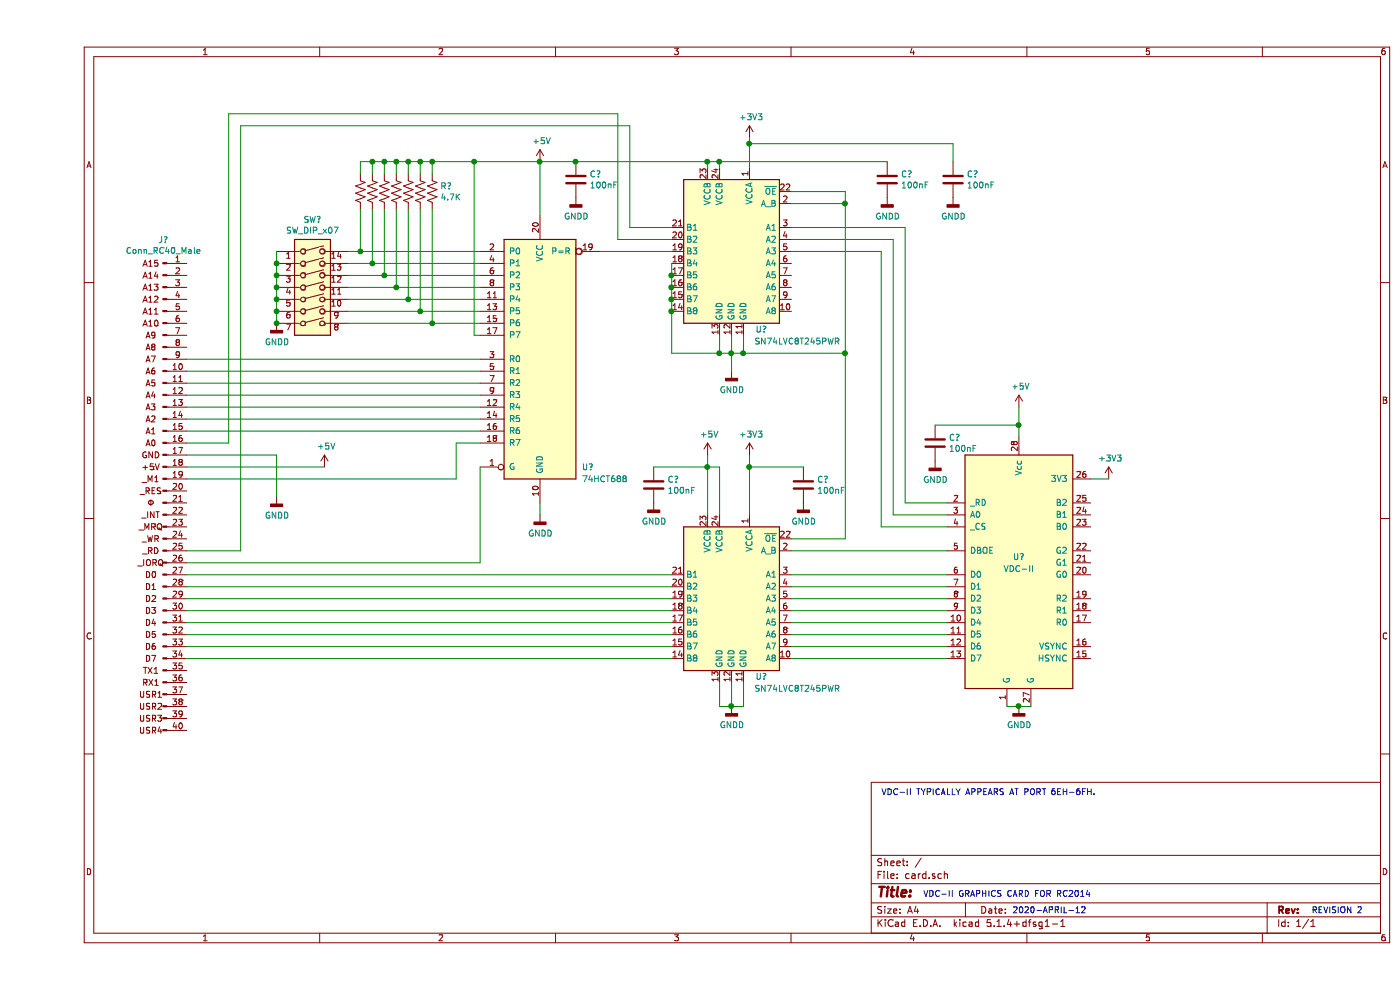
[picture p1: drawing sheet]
EESchema Schematic File Version 4
LIBS:card-cache
EELAYER 30 0
EELAYER END
$Descr A4 11693 8268
encoding utf-8
Sheet 1 1
Title ""
Date ""
Rev ""
Comp ""
Comment1 ""
Comment2 ""
Comment3 ""
Comment4 ""
$EndDescr
$Comp
L card:Conn_RC40_Male J?
U 1 1
P 1050 4100
F 0 "J?" H 1055 6198 50  0000 C CNN
F 1 "Conn_RC40_Male" H 1055 6107 50  0000 C CNN
F 2 "" H 1050 4100 50  0001 C CNN
F 3 "~" H 1050 4100 50  0001 C CNN
	1    1050 4100
	1    0    0    -1  
$EndComp
$Comp
L 74xx:74LS688 U?
U 1 1
P 4200 3000
F 0 "U?" H 4550 2100 50  0000 L CNN
F 1 "74HCT688" H 4550 2000 50  0000 L CNN
F 2 "" H 4200 3000 50  0001 C CNN
F 3 "http://www.ti.com/lit/gpn/sn74LS688" H 4200 3000 50  0001 C CNN
	1    4200 3000
	1    0    0    -1  
$EndComp
$Comp
L Switch:SW_DIP_x07 SW?
U 1 1
P 2300 2500
F 0 "SW?" H 2300 3167 50  0000 C CNN
F 1 "SW_DIP_x07" H 2300 3076 50  0000 C CNN
F 2 "" H 2300 2500 50  0001 C CNN
F 3 "~" H 2300 2500 50  0001 C CNN
	1    2300 2500
	1    0    0    -1  
$EndComp
Wire Wire Line
	3700 2800 3650 2800
Wire Wire Line
	2000 2100 2000 2200
Wire Wire Line
	2000 2200 2000 2300
Connection ~ 2000 2200
Wire Wire Line
	2000 2300 2000 2400
Connection ~ 2000 2300
Wire Wire Line
	2000 2400 2000 2500
Connection ~ 2000 2400
Wire Wire Line
	2000 2500 2000 2600
Connection ~ 2000 2500
Wire Wire Line
	2000 2600 2000 2700
Connection ~ 2000 2600
$Comp
L power:GNDD #PWR?
U 1 1
P 2000 2700
F 0 "#PWR?" H 2000 2450 50  0001 C CNN
F 1 "GNDD" H 2004 2545 50  0000 C CNN
F 2 "" H 2000 2700 50  0001 C CNN
F 3 "" H 2000 2700 50  0001 C CNN
	1    2000 2700
	1    0    0    -1  
$EndComp
Connection ~ 2000 2700
$Comp
L power:GNDD #PWR?
U 1 1
P 4200 4300
F 0 "#PWR?" H 4200 4050 50  0001 C CNN
F 1 "GNDD" H 4204 4145 50  0000 C CNN
F 2 "" H 4200 4300 50  0001 C CNN
F 3 "" H 4200 4300 50  0001 C CNN
	1    4200 4300
	1    0    0    -1  
$EndComp
$Comp
L Device:R_US R?
U 1 1
P 2700 1600
F 0 "R?" H 2768 1646 50  0001 L CNN
F 1 "4.7K" H 2768 1555 50  0001 L CNN
F 2 "" V 2740 1590 50  0001 C CNN
F 3 "~" H 2700 1600 50  0001 C CNN
	1    2700 1600
	1    0    0    -1  
$EndComp
$Comp
L Device:R_US R?
U 1 1
P 2800 1600
F 0 "R?" H 2868 1646 50  0001 L CNN
F 1 "4.7K" H 2868 1555 50  0001 L CNN
F 2 "" V 2840 1590 50  0001 C CNN
F 3 "~" H 2800 1600 50  0001 C CNN
	1    2800 1600
	1    0    0    -1  
$EndComp
$Comp
L Device:R_US R?
U 1 1
P 2900 1600
F 0 "R?" H 2968 1646 50  0001 L CNN
F 1 "4.7K" H 2968 1555 50  0001 L CNN
F 2 "" V 2940 1590 50  0001 C CNN
F 3 "~" H 2900 1600 50  0001 C CNN
	1    2900 1600
	1    0    0    -1  
$EndComp
$Comp
L Device:R_US R?
U 1 1
P 3000 1600
F 0 "R?" H 3068 1646 50  0001 L CNN
F 1 "4.7K" H 3068 1555 50  0001 L CNN
F 2 "" V 3040 1590 50  0001 C CNN
F 3 "~" H 3000 1600 50  0001 C CNN
	1    3000 1600
	1    0    0    -1  
$EndComp
$Comp
L Device:R_US R?
U 1 1
P 3100 1600
F 0 "R?" H 3168 1646 50  0001 L CNN
F 1 "4.7K" H 3168 1555 50  0001 L CNN
F 2 "" V 3140 1590 50  0001 C CNN
F 3 "~" H 3100 1600 50  0001 C CNN
	1    3100 1600
	1    0    0    -1  
$EndComp
$Comp
L Device:R_US R?
U 1 1
P 3200 1600
F 0 "R?" H 3268 1646 50  0001 L CNN
F 1 "4.7K" H 3268 1555 50  0001 L CNN
F 2 "" V 3240 1590 50  0001 C CNN
F 3 "~" H 3200 1600 50  0001 C CNN
	1    3200 1600
	1    0    0    -1  
$EndComp
$Comp
L Device:R_US R?
U 1 1
P 3300 1600
F 0 "R?" H 3368 1646 50  0000 L CNN
F 1 "4.7K" H 3368 1555 50  0000 L CNN
F 2 "" V 3340 1590 50  0001 C CNN
F 3 "~" H 3300 1600 50  0001 C CNN
	1    3300 1600
	1    0    0    -1  
$EndComp
Wire Wire Line
	2600 2100 2700 2100
Wire Wire Line
	2600 2200 2800 2200
Wire Wire Line
	2600 2400 3000 2400
Wire Wire Line
	2600 2500 3100 2500
Wire Wire Line
	2600 2600 3200 2600
Wire Wire Line
	2600 2700 3300 2700
Wire Wire Line
	2700 1750 2700 2100
Wire Wire Line
	2800 1750 2800 2200
Wire Wire Line
	2600 2300 2900 2300
Wire Wire Line
	2900 1750 2900 2300
Wire Wire Line
	3000 1750 3000 2400
Wire Wire Line
	3100 1750 3100 2500
Wire Wire Line
	3200 1750 3200 2600
Wire Wire Line
	3300 1750 3300 2700
Wire Wire Line
	2700 2100 3700 2100
Connection ~ 2700 2100
Wire Wire Line
	2800 2200 3700 2200
Connection ~ 2800 2200
Wire Wire Line
	2900 2300 3700 2300
Connection ~ 2900 2300
Wire Wire Line
	3000 2400 3700 2400
Connection ~ 3000 2400
Wire Wire Line
	3100 2500 3700 2500
Connection ~ 3100 2500
Wire Wire Line
	3200 2600 3700 2600
Connection ~ 3200 2600
Wire Wire Line
	3300 2700 3700 2700
Connection ~ 3300 2700
Wire Wire Line
	2700 1450 2700 1350
Wire Wire Line
	2700 1350 2800 1350
Wire Wire Line
	4200 1350 4200 1800
Wire Wire Line
	3650 1350 3650 2800
Connection ~ 3650 1350
Wire Wire Line
	3650 1350 4200 1350
Wire Wire Line
	2800 1450 2800 1350
Connection ~ 2800 1350
Wire Wire Line
	2800 1350 2900 1350
Wire Wire Line
	2900 1450 2900 1350
Connection ~ 2900 1350
Wire Wire Line
	2900 1350 3000 1350
Wire Wire Line
	3000 1450 3000 1350
Connection ~ 3000 1350
Wire Wire Line
	3000 1350 3100 1350
Wire Wire Line
	3100 1450 3100 1350
Connection ~ 3100 1350
Wire Wire Line
	3100 1350 3200 1350
Wire Wire Line
	3200 1450 3200 1350
Connection ~ 3200 1350
Wire Wire Line
	3200 1350 3300 1350
Wire Wire Line
	3300 1450 3300 1350
Connection ~ 3300 1350
Wire Wire Line
	3300 1350 3650 1350
$Comp
L power:+5V #PWR?
U 1 1
P 4200 1350
F 0 "#PWR?" H 4200 1200 50  0001 C CNN
F 1 "+5V" H 4215 1523 50  0000 C CNN
F 2 "" H 4200 1350 50  0001 C CNN
F 3 "" H 4200 1350 50  0001 C CNN
	1    4200 1350
	1    0    0    -1  
$EndComp
Connection ~ 4200 1350
$Comp
L Device:C C?
U 1 1
P 4500 1500
F 0 "C?" H 4615 1546 50  0000 L CNN
F 1 "100nF" H 4615 1455 50  0000 L CNN
F 2 "" H 4538 1350 50  0001 C CNN
F 3 "~" H 4500 1500 50  0001 C CNN
	1    4500 1500
	1    0    0    -1  
$EndComp
Wire Wire Line
	4200 1350 4500 1350
$Comp
L power:GNDD #PWR?
U 1 1
P 4500 1650
F 0 "#PWR?" H 4500 1400 50  0001 C CNN
F 1 "GNDD" H 4504 1495 50  0000 C CNN
F 2 "" H 4500 1650 50  0001 C CNN
F 3 "" H 4500 1650 50  0001 C CNN
	1    4500 1650
	1    0    0    -1  
$EndComp
$Comp
L card:VDC-II U?
U 1 1
P 8200 4750
F 0 "U?" H 8200 4850 50  0000 C CNN
F 1 "VDC-II" H 8200 4750 50  0000 C CNN
F 2 "" H 8200 4750 50  0001 C CNN
F 3 "" H 8200 4750 50  0001 C CNN
	1    8200 4750
	1    0    0    -1  
$EndComp
$Comp
L power:+3V3 #PWR?
U 1 1
P 8950 4000
F 0 "#PWR?" H 8950 3850 50  0001 C CNN
F 1 "+3V3" H 8965 4173 50  0000 C CNN
F 2 "" H 8950 4000 50  0001 C CNN
F 3 "" H 8950 4000 50  0001 C CNN
	1    8950 4000
	1    0    0    -1  
$EndComp
Wire Wire Line
	8800 4000 8950 4000
$Comp
L power:+5V #PWR?
U 1 1
P 8200 3400
F 0 "#PWR?" H 8200 3250 50  0001 C CNN
F 1 "+5V" H 8215 3573 50  0000 C CNN
F 2 "" H 8200 3400 50  0001 C CNN
F 3 "" H 8200 3400 50  0001 C CNN
	1    8200 3400
	1    0    0    -1  
$EndComp
$Comp
L Device:C C?
U 1 1
P 7500 3700
F 0 "C?" H 7615 3746 50  0000 L CNN
F 1 "100nF" H 7615 3655 50  0000 L CNN
F 2 "" H 7538 3550 50  0001 C CNN
F 3 "~" H 7500 3700 50  0001 C CNN
	1    7500 3700
	1    0    0    -1  
$EndComp
$Comp
L power:GNDD #PWR?
U 1 1
P 7500 3850
F 0 "#PWR?" H 7500 3600 50  0001 C CNN
F 1 "GNDD" H 7504 3695 50  0000 C CNN
F 2 "" H 7500 3850 50  0001 C CNN
F 3 "" H 7500 3850 50  0001 C CNN
	1    7500 3850
	1    0    0    -1  
$EndComp
Text Notes 7400 7500 0    50   ~ 0
VDC-II GRAPHICS CARD FOR RC2014
Text Notes 10645 7636 0    50   ~ 0
REVISION 2
Text Notes 8145 7636 0    50   ~ 0
2020-APRIL-12
Text Notes 7050 6650 0    50   ~ 0
VDC-II TYPICALLY APPEARS AT PORT 6EH-6FH.
$Comp
L power:GNDD #PWR?
U 1 1
P 2000 4150
F 0 "#PWR?" H 2000 3900 50  0001 C CNN
F 1 "GNDD" H 2004 3995 50  0000 C CNN
F 2 "" H 2000 4150 50  0001 C CNN
F 3 "" H 2000 4150 50  0001 C CNN
	1    2000 4150
	1    0    0    -1  
$EndComp
$Comp
L power:+5V #PWR?
U 1 1
P 2400 3900
F 0 "#PWR?" H 2400 3750 50  0001 C CNN
F 1 "+5V" H 2415 4073 50  0000 C CNN
F 2 "" H 2400 3900 50  0001 C CNN
F 3 "" H 2400 3900 50  0001 C CNN
	1    2400 3900
	1    0    0    -1  
$EndComp
Wire Wire Line
	1250 3800 2000 3800
Wire Wire Line
	1250 3900 2400 3900
Wire Wire Line
	8200 3400 8200 3550
Wire Wire Line
	7500 3550 8200 3550
Connection ~ 8200 3550
Wire Wire Line
	8200 3550 8200 3650
Wire Wire Line
	4200 4300 4200 4200
Wire Wire Line
	2000 3800 2000 4150
Wire Wire Line
	1250 3000 3700 3000
Wire Wire Line
	1250 3100 3700 3100
Wire Wire Line
	1250 3200 3700 3200
Wire Wire Line
	1250 3300 3700 3300
Wire Wire Line
	1250 3400 3700 3400
Wire Wire Line
	1250 3500 3700 3500
Wire Wire Line
	1250 3600 3700 3600
Wire Wire Line
	1250 4000 3500 4000
Wire Wire Line
	3500 4000 3500 3700
Wire Wire Line
	3500 3700 3700 3700
Wire Wire Line
	1250 4700 3700 4700
Wire Wire Line
	3700 4700 3700 3900
$Comp
L card:SN74LVC8T245PWR U?
U 1 1
P 5800 5000
F 0 "U?" H 5550 4350 50  0000 C CNN
F 1 "SN74LVC8T245PWR" H 5250 4250 50  0000 C CNN
F 2 "Package_SO:TSSOP-24_4.4x7.8mm_P0.65mm" H 6150 3900 50  0001 C CNN
F 3 "https://www.ti.com/lit/ds/symlink/sn74avc8t245.pdf" H 5750 4750 50  0001 C CNN
	1    5800 5000
	-1   0    0    -1  
$EndComp
Wire Wire Line
	1250 4800 5300 4800
Wire Wire Line
	1250 5500 5300 5500
Wire Wire Line
	1250 5400 5300 5400
Wire Wire Line
	1250 5300 5300 5300
Wire Wire Line
	1250 5200 5300 5200
Wire Wire Line
	1250 5100 5300 5100
Wire Wire Line
	1250 5000 5300 5000
Wire Wire Line
	1250 4900 5300 4900
Wire Wire Line
	6300 4800 7600 4800
Wire Wire Line
	6300 4900 7600 4900
Wire Wire Line
	6300 5000 7600 5000
Wire Wire Line
	6300 5100 7600 5100
Wire Wire Line
	6300 5200 7600 5200
Wire Wire Line
	6300 5300 7600 5300
Wire Wire Line
	6300 5400 7600 5400
Wire Wire Line
	6300 5500 7600 5500
Wire Wire Line
	6300 4600 7600 4600
$Comp
L card:SN74LVC8T245PWR U?
U 1 1
P 5800 2100
F 0 "U?" H 5550 1450 50  0000 C CNN
F 1 "SN74LVC8T245PWR" H 5250 1350 50  0000 C CNN
F 2 "Package_SO:TSSOP-24_4.4x7.8mm_P0.65mm" H 6150 1000 50  0001 C CNN
F 3 "https://www.ti.com/lit/ds/symlink/sn74avc8t245.pdf" H 5750 1850 50  0001 C CNN
	1    5800 2100
	-1   0    0    -1  
$EndComp
Wire Wire Line
	1250 4600 1700 4600
Wire Wire Line
	1700 4600 1700 1050
Wire Wire Line
	1700 1050 4950 1050
Wire Wire Line
	4950 1050 4950 1900
Wire Wire Line
	4950 1900 5300 1900
Wire Wire Line
	4700 2100 5300 2100
Wire Wire Line
	1250 3700 1600 3700
Wire Wire Line
	1600 3700 1600 950 
Wire Wire Line
	1600 950  4850 950 
Wire Wire Line
	4850 950  4850 2000
Wire Wire Line
	4850 2000 5300 2000
Wire Wire Line
	6300 1900 7250 1900
Wire Wire Line
	7250 1900 7250 4200
Wire Wire Line
	7250 4200 7600 4200
Wire Wire Line
	6300 2000 7150 2000
Wire Wire Line
	7150 2000 7150 4300
Wire Wire Line
	7150 4300 7600 4300
Wire Wire Line
	6300 2100 7050 2100
Wire Wire Line
	7050 2100 7050 4400
Wire Wire Line
	7050 4400 7600 4400
Wire Wire Line
	6300 1600 6750 1600
Wire Wire Line
	6750 1600 6750 1700
Wire Wire Line
	6750 4500 6300 4500
Wire Wire Line
	5700 1350 5700 1400
Connection ~ 4500 1350
Wire Wire Line
	5600 1400 5600 1350
Connection ~ 5600 1350
Wire Wire Line
	5600 1350 5700 1350
$Comp
L power:GNDD #PWR?
U 1 1
P 5800 3100
F 0 "#PWR?" H 5800 2850 50  0001 C CNN
F 1 "GNDD" H 5804 2945 50  0000 C CNN
F 2 "" H 5800 3100 50  0001 C CNN
F 3 "" H 5800 3100 50  0001 C CNN
	1    5800 3100
	1    0    0    -1  
$EndComp
Wire Wire Line
	5800 2800 5800 2950
Wire Wire Line
	5700 2800 5700 2950
Wire Wire Line
	5700 2950 5800 2950
Connection ~ 5800 2950
Wire Wire Line
	5800 2950 5800 3100
Wire Wire Line
	5900 2800 5900 2950
Wire Wire Line
	5900 2950 5800 2950
Wire Wire Line
	5300 2200 5300 2300
Wire Wire Line
	5300 2950 5700 2950
Connection ~ 5300 2300
Wire Wire Line
	5300 2300 5300 2400
Connection ~ 5300 2400
Wire Wire Line
	5300 2400 5300 2500
Connection ~ 5300 2500
Wire Wire Line
	5300 2500 5300 2600
Connection ~ 5300 2600
Wire Wire Line
	5300 2600 5300 2950
Connection ~ 5700 2950
Wire Wire Line
	5900 2950 6750 2950
Connection ~ 5900 2950
Connection ~ 6750 2950
Wire Wire Line
	6750 2950 6750 4500
Wire Wire Line
	6300 1700 6750 1700
Connection ~ 6750 1700
Wire Wire Line
	6750 1700 6750 2950
Wire Wire Line
	4500 1350 5600 1350
$Comp
L Device:C C?
U 1 1
P 7650 1500
F 0 "C?" H 7765 1546 50  0000 L CNN
F 1 "100nF" H 7765 1455 50  0000 L CNN
F 2 "" H 7688 1350 50  0001 C CNN
F 3 "~" H 7650 1500 50  0001 C CNN
	1    7650 1500
	1    0    0    -1  
$EndComp
$Comp
L power:GNDD #PWR?
U 1 1
P 7650 1650
F 0 "#PWR?" H 7650 1400 50  0001 C CNN
F 1 "GNDD" H 7654 1495 50  0000 C CNN
F 2 "" H 7650 1650 50  0001 C CNN
F 3 "" H 7650 1650 50  0001 C CNN
	1    7650 1650
	1    0    0    -1  
$EndComp
Wire Wire Line
	8300 5900 8200 5900
Wire Wire Line
	5700 5900 5700 5700
Wire Wire Line
	5800 5700 5800 5900
Connection ~ 5800 5900
Wire Wire Line
	5800 5900 5700 5900
Wire Wire Line
	5900 5700 5900 5900
Wire Wire Line
	5900 5900 5800 5900
$Comp
L Device:C C?
U 1 1
P 5150 4050
F 0 "C?" H 5265 4096 50  0000 L CNN
F 1 "100nF" H 5265 4005 50  0000 L CNN
F 2 "" H 5188 3900 50  0001 C CNN
F 3 "~" H 5150 4050 50  0001 C CNN
	1    5150 4050
	1    0    0    -1  
$EndComp
Wire Wire Line
	5150 3900 5600 3900
Wire Wire Line
	5700 3900 5700 4300
Wire Wire Line
	5600 4300 5600 3900
Connection ~ 5600 3900
Wire Wire Line
	5600 3900 5700 3900
$Comp
L power:+3V3 #PWR?
U 1 1
P 5950 1150
F 0 "#PWR?" H 5950 1000 50  0001 C CNN
F 1 "+3V3" H 5965 1323 50  0000 C CNN
F 2 "" H 5950 1150 50  0001 C CNN
F 3 "" H 5950 1150 50  0001 C CNN
	1    5950 1150
	1    0    0    -1  
$EndComp
Wire Wire Line
	5950 1400 5950 1200
$Comp
L Device:C C?
U 1 1
P 6400 4050
F 0 "C?" H 6515 4096 50  0000 L CNN
F 1 "100nF" H 6515 4005 50  0000 L CNN
F 2 "" H 6438 3900 50  0001 C CNN
F 3 "~" H 6400 4050 50  0001 C CNN
	1    6400 4050
	1    0    0    -1  
$EndComp
Wire Wire Line
	6400 3900 5950 3900
$Comp
L power:GNDD #PWR?
U 1 1
P 6400 4200
F 0 "#PWR?" H 6400 3950 50  0001 C CNN
F 1 "GNDD" H 6404 4045 50  0000 C CNN
F 2 "" H 6400 4200 50  0001 C CNN
F 3 "" H 6400 4200 50  0001 C CNN
	1    6400 4200
	1    0    0    -1  
$EndComp
$Comp
L power:+5V #PWR?
U 1 1
P 5600 3800
F 0 "#PWR?" H 5600 3650 50  0001 C CNN
F 1 "+5V" H 5615 3973 50  0000 C CNN
F 2 "" H 5600 3800 50  0001 C CNN
F 3 "" H 5600 3800 50  0001 C CNN
	1    5600 3800
	1    0    0    -1  
$EndComp
$Comp
L power:+3V3 #PWR?
U 1 1
P 5950 3800
F 0 "#PWR?" H 5950 3650 50  0001 C CNN
F 1 "+3V3" H 5965 3973 50  0000 C CNN
F 2 "" H 5950 3800 50  0001 C CNN
F 3 "" H 5950 3800 50  0001 C CNN
	1    5950 3800
	1    0    0    -1  
$EndComp
Wire Wire Line
	5600 3900 5600 3800
Wire Wire Line
	5950 3900 5950 3800
Connection ~ 5950 3900
Wire Wire Line
	5950 3900 5950 4300
$Comp
L power:GNDD #PWR?
U 1 1
P 7100 1650
F 0 "#PWR?" H 7100 1400 50  0001 C CNN
F 1 "GNDD" H 7104 1495 50  0000 C CNN
F 2 "" H 7100 1650 50  0001 C CNN
F 3 "" H 7100 1650 50  0001 C CNN
	1    7100 1650
	1    0    0    -1  
$EndComp
$Comp
L Device:C C?
U 1 1
P 7100 1500
F 0 "C?" H 7215 1546 50  0000 L CNN
F 1 "100nF" H 7215 1455 50  0000 L CNN
F 2 "" H 7138 1350 50  0001 C CNN
F 3 "~" H 7100 1500 50  0001 C CNN
	1    7100 1500
	1    0    0    -1  
$EndComp
Wire Wire Line
	5950 1200 7650 1200
Connection ~ 5950 1200
Wire Wire Line
	5950 1200 5950 1150
Wire Wire Line
	7650 1350 7650 1200
Wire Wire Line
	5700 1350 7100 1350
Connection ~ 5700 1350
$Comp
L power:GNDD #PWR?
U 1 1
P 5150 4200
F 0 "#PWR?" H 5150 3950 50  0001 C CNN
F 1 "GNDD" H 5154 4045 50  0000 C CNN
F 2 "" H 5150 4200 50  0001 C CNN
F 3 "" H 5150 4200 50  0001 C CNN
	1    5150 4200
	1    0    0    -1  
$EndComp
$Comp
L power:GNDD #PWR?
U 1 1
P 5800 5900
F 0 "#PWR?" H 5800 5650 50  0001 C CNN
F 1 "GNDD" H 5804 5745 50  0000 C CNN
F 2 "" H 5800 5900 50  0001 C CNN
F 3 "" H 5800 5900 50  0001 C CNN
	1    5800 5900
	1    0    0    -1  
$EndComp
$Comp
L power:GNDD #PWR?
U 1 1
P 8200 5900
F 0 "#PWR?" H 8200 5650 50  0001 C CNN
F 1 "GNDD" H 8204 5745 50  0000 C CNN
F 2 "" H 8200 5900 50  0001 C CNN
F 3 "" H 8200 5900 50  0001 C CNN
	1    8200 5900
	1    0    0    -1  
$EndComp
Connection ~ 8200 5900
Wire Wire Line
	8200 5900 8100 5900
$EndSCHEMATC
